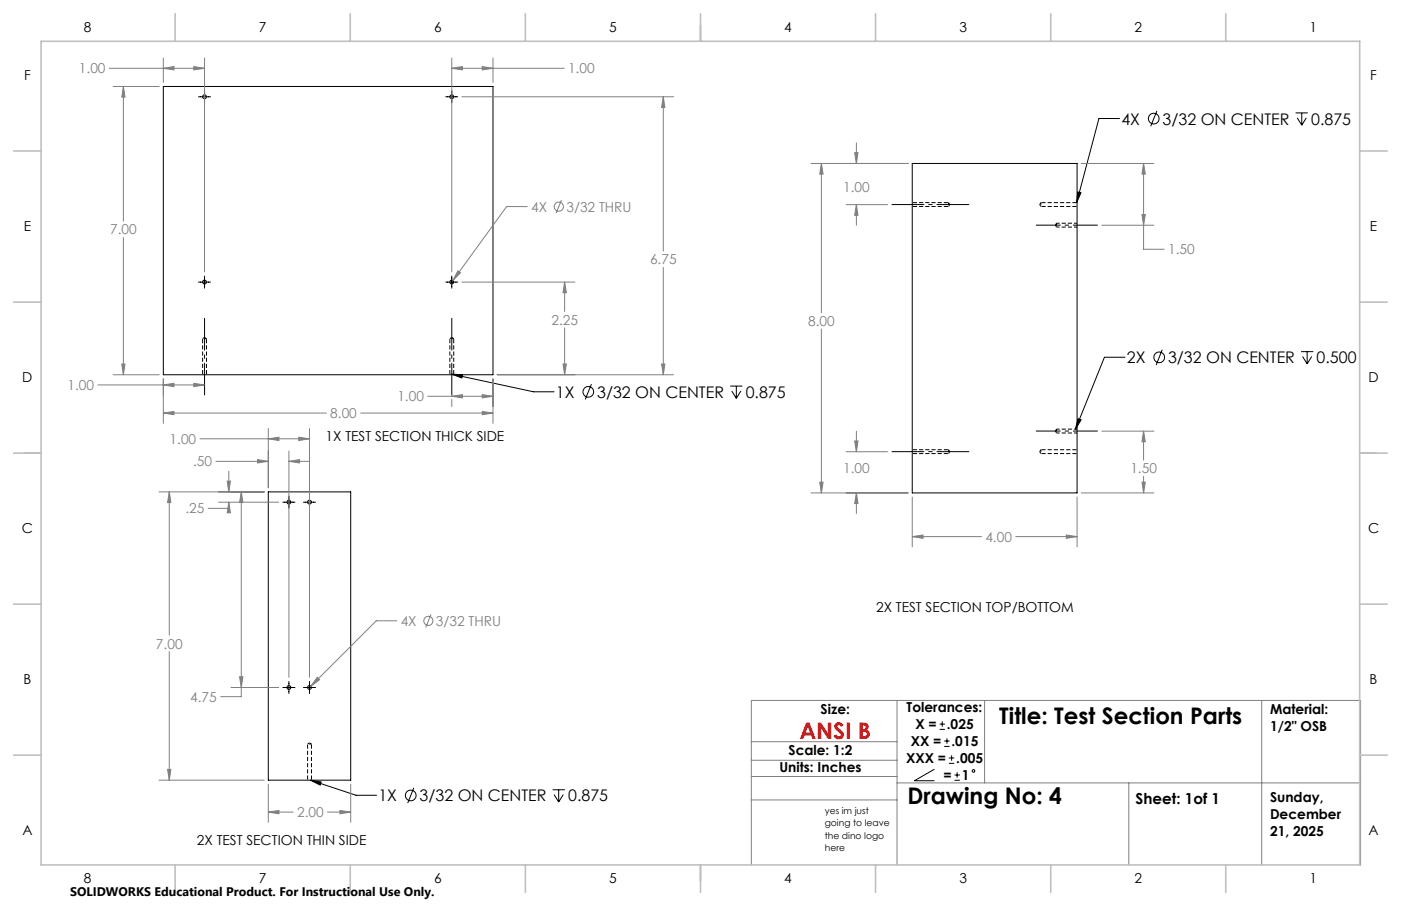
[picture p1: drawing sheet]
<svg xmlns="http://www.w3.org/2000/svg" width="432mm" height="279mm" viewBox="0 0 432 279" stroke-linecap="round" stroke-linejoin="round" font-family="sans-serif">
<path d="M292.4 62.5v1.2M320.8 62.5v1.2M325.6 68.8v1.2M63.6 104.4h-1.1M139.8 104.4h-1.1M292.4 138.7v1.2M320.8 138.7v1.2M325.6 132.3v1.2M96 229.5h-1.2" fill="none" stroke="#000" stroke-width=".31" stroke-dasharray="1.3 .6" stroke-dashoffset=".6" stroke-linecap="butt"/>
<g fill="none" stroke="#000" stroke-width=".31" stroke-dasharray="1.3 .6" stroke-dashoffset=".3" stroke-linecap="butt">
<path d="M292.4 63.7l.3-.6M292.7 63.1l-.3-.6M320.4 63.1l.4 .6M320.8 62.5l-.4 .6M325.3 69.4l.3 .6M325.6 70h6.4M325.6 68.8l-.3 .6M332 68.8h-6.4M63 104.1l-.5 .3M63.6 104.4l-.6-.3M139.2 104.1l-.5 .3M139.8 104.4l-.6-.3"/>
<path d="M292.4 139.9l.3-.6M292.7 139.3l-.3-.6M320.4 139.3l.4 .6M320.8 138.7l-.4 .6M325.3 132.9l.3 .6M325.6 133.5h6.4M325.6 132.3l-.3 .6M332 132.3h-6.4M95.4 229.1l-.6 .4M96 229.5l-.6-.4"/>
</g>
<g fill="none" stroke="#000" stroke-width=".31" stroke-dasharray="1.3 .6" stroke-dashoffset="-.2" stroke-linecap="butt">
<path d="M281.2 63.7h11.2M292.4 62.5h-11.2M320.8 63.7h11.2M332 62.5h-11.2M62.5 104.4v11.1M63.6 115.5v-11.1M138.7 104.4v11.1M139.8 115.5v-11.1M281.2 139.9h11.2M292.4 138.7h-11.2M320.8 139.9h11.2M332 138.7h-11.2"/>
<path d="M94.8 229.5v11.1M96 240.6v-11.1"/>
</g>
<g fill="none" stroke="#000" stroke-width=".31">
<path d="M50.3 26.7h101.6v88.9h-101.6zM61.2 29.8h3.7M63 28v3.7M137.4 29.8h3.7M139.2 28v3.7M345.1 36.5h-6.4l-6.9 26M356.6 34.2l-2 4.7M399.3 34.8h3.8M399.8 36.3l1.4 2.3M401.2 34.8v3.8M402.6 36.3l-1.4 2.3M281.2 50.4h50.8v101.6h-50.8z"/>
<path d="M332.2 59.2l1 .2-1.4 3.1zM61.2 87h3.7M63 85.1v3.8M137.4 87h3.7M139.2 85.1v3.8M139.2 115.4l3.4 .2-.3 1zM139.2 115.4l25.2 5.4h6.4M182.3 118.5l-1.9 4.7M225 119.1h3.8M226.9 119.1v3.7M346.7 110.2h-6.3l-8.9 22.2M358.2 107.8l-1.9 4.8"/>
<path d="M401 108.4h3.8M401.5 109.9l1.4 2.3M402.9 108.4v3.8M404.3 109.9l-1.4 2.3M225.5 120.6l1.4 2.2M228.4 120.6l-1.5 2.2M332.2 129.1l1 .4-1.7 2.9zM82.7 151.7h25.4v88.9h-25.4zM87.2 154.9h3.7M89 153v3.7M93.5 154.9h3.8M95.4 153v3.7"/>
<path d="M87.2 212h3.7M89 210.1v3.8M93.5 212h3.8M95.4 210.1v3.8M288 237.2l-6.2 3.6h6.2M289.6 224.9h1.6M289.6 223.3h1.6M290.4 222.5v1.6M291 230.2h1.7M291 228.5h1.7M291.9 227.7v1.6M292.5 235.4h1.6"/>
<path d="M292.5 233.8h1.6M293.3 232.9v1.7M294.2 239h1.6M295 238.2v1.6M95.7 240.6l3.3 .6-.3 .9zM95.7 240.6l14 4.7h6.4M127.5 243l-1.8 4.7M170.3 243.6h3.8M170.8 245l1.4 2.3M172.2 243.6v3.7M173.6 245l-1.4 2.3M294.2 240.6h1.6"/>
<circle cx="63" cy="29.8" r=".6"/>
<circle cx="139.2" cy="29.8" r=".6"/>
<circle cx="355.6" cy="36.6" r="1.66"/>
<circle cx="63" cy="87" r=".6"/>
<circle cx="139.2" cy="87" r=".6"/>
<circle cx="357.3" cy="110.2" r="1.65"/>
<circle cx="181.3" cy="120.8" r="1.65"/>
<circle cx="89" cy="154.9" r=".6"/>
<circle cx="95.4" cy="154.9" r=".6"/>
<circle cx="89" cy="212" r=".6"/>
<circle cx="95.4" cy="212" r=".6"/>
<circle cx="300" cy="237.8" r=".42"/>
<circle cx="126.6" cy="245.3" r="1.65"/>
</g>
<g fill="none" stroke="#808080" stroke-width=".31">
<path d="M50.3 17.9v7.5M63 17.9v66M139.2 17.9v66M151.9 17.9v7.5M33.7 21.1h29.3M34.9 26.7h14.2M38 26.7l.5 3.3h-1zM38 26.7v41.5M50.3 21.1l3.3-.6v1.1zM59.7 20.5l3.3 .6-3.3 .5zM139.2 21.1l3.3-.6v1.1zM139.2 21.1h34.7"/>
<path d="M142.3 29.8h65.3M148.6 20.5l3.3 .6-3.3 .5zM204.4 29.8l.5 3.3h-1zM204.4 29.8v47.6M250 50.4h29.9M253.2 50.4l.5 3.3h-1zM253.2 50.4v46M263.4 47.1h1l-.5 3.3zM263.9 44.1v6.3M333.2 50.4h22.4M352.5 50.4l.5 3.3h-1zM352.5 50.4v26.5h6.3"/>
<path d="M38 73.2v42.4M162.5 63.7h-6.4l-16.5 22.8M173 61.7l-1.6 4.1M260.8 63.1h12.7M263.9 63.1l.5 3.3h-1zM263.9 63.1v6.4M339.6 69.5h16M352 66.1h1l-.5 3.4zM141.1 83.5l.8 .6-2.3 2.4zM142.3 87h34.9M174 87l.6 3.3h-1.1zM174 87v9.1"/>
<path d="M204.4 82.4v33.2M30.2 118.7h32.8M34.9 115.6h14.2M37.5 112.3h1l-.5 3.3zM50.3 118.7l3.3-.5v1zM50.3 116.8v13.8M59.7 118.2l3.3 .5-3.3 .5zM151.9 116.8v13.8M153.2 115.6h54.4M173.5 112.3h1.1l-.6 3.3zM174 101.1v14.5M203.9 112.3h1l-.5 3.3z"/>
<path d="M253.2 101.5v50.5M50.3 127.4l3.3-.5v1zM50.3 127.4h50.3M61.6 135.3h33.8M82.7 135.3l3.3-.5v1.1zM82.7 132.2v18.2M89 139.1v69.8M92.1 134.8l3.3 .5-3.3 .6zM95.4 132.2v76.7M111.2 127.4h40.7M131.8 122.2h20.1M139.2 122.2l3.3-.5v1z"/>
<path d="M139.2 123.2v2.2M148.6 126.9l3.3 .5-3.3 .5zM148.6 121.7l3.3 .5-3.3 .5zM260.8 139.3h12.7M263.4 136h1l-.5 3.3zM263.9 133v6.3M339.6 133h16M352.5 133l.5 3.2h-1zM352.5 133v8.9M49 151.7h32.4M52.2 151.7l.5 3.3h-1.1zM52.2 151.7v44.2"/>
<path d="M66.5 142.3h16.2M67.3 154.9h18.6M70 148.4h1l-.5 3.3zM70.5 154.9l.5 3.3h-1zM70.5 154.9v1.9h-6.3M70.5 145.3v6.4M74.4 151.7l.5 3.3h-1.1zM74.4 151.7v63.1h-6.4M79.4 141.7l3.3 .6-3.3 .5zM89 142.3l3.3-.6v1.1zM89 142.3h6.4M250 152h29.9"/>
<path d="M252.7 148.7h1l-.5 3.3zM263.9 152l.5 3.3h-1zM263.9 152v6.4M281.2 153.3v15.4M332 153.3v15.4M333.2 152h22.4M352 148.7h1l-.5 3.3zM352.5 146.9v5.1M281.2 165.5l3.3-.5v1zM281.2 165.5h21.3M313.1 165.5h18.9M328.6 165l3.4 .5-3.4 .5z"/>
<path d="M122.3 191.5h-6.3l-20.2 20.1M132.8 189.4l-1.6 4.1M52.2 200.9v39.7M71.2 212h14.7M73.8 208.7h1.1l-.5 3.3zM97.8 208.9l.7 .7-2.7 2zM276.5 216v50.8M303.5 216v25.4M388.9 216v50.8M51.6 237.3h1.1l-.5 3.3zM231.6 234.5h44.9M231.6 239.5h44.9"/>
<path d="M231.6 228.7h44.9M49 240.6h32.4M82.7 250.4l3.3-.5v1.1zM82.7 241.9v11.7M82.7 250.4h7.7M100.9 250.4h7.2M104.8 249.9l3.3 .5-3.3 .6zM108.1 241.9v11.7M231.6 246.7h44.9M276.5 241.4h142.8M347.9 241.4v25.4M231.6 266.8v-50.8h187.7v50.8"/>
<circle cx="172.2" cy="63.7" r="1.41"/>
<circle cx="132" cy="191.5" r="1.41"/>
</g>
<path d="M274.8 63.1h23.9M63 98.1v23.8M139.2 121.9v-23.8M298.7 139.3h-23.9" fill="none" stroke="#000" stroke-width=".31" stroke-dasharray="15.2 1.3 1.3 1.3" stroke-dashoffset="5.2" stroke-linecap="butt"/>
<path d="M319.3 69.4h19M319.3 132.9h19" fill="none" stroke="#000" stroke-width=".31" stroke-dasharray="15.2 1.3 1.3 1.3" stroke-dashoffset="7.6" stroke-linecap="butt"/>
<g fill="none" stroke="#c0c0c0" stroke-width=".5">
<path d="M12.7 12.7h406.4v254h-406.4zM54 4.2v8.5M107.9 4.2v8.5M161.9 4.2v8.5M215.9 4.2v8.5M269.8 4.2v8.5M323.8 4.2v8.5M377.8 4.2v8.5M4.2 46.6h8.5M419.1 46.6h8.5M4.2 93.2h8.5M419.1 93.2h8.5"/>
<path d="M4.2 139.7h8.5M419.1 139.7h8.5M4.2 186.3h8.5M419.1 186.3h8.5M4.2 232.9h8.5M419.1 232.9h8.5M54 266.7v8.5M107.9 266.7v8.5M161.9 266.7v8.5M215.9 266.7v8.5M269.8 266.7v8.5M323.8 266.7v8.5"/>
<path d="M377.8 266.7v8.5"/>
</g>
<path d="M332.2 59.2l1 .2-1.4 3.1zM332.2 129.1l1 .4-1.7 2.9zM95.7 240.6l3.3 .6-.3 .9zM139.2 115.4l3.4 .2-.3 1z" fill="#000"/>
<path d="M328.6 165l3.4 .5-3.4 .5zM281.2 165.5l3.3-.5v1zM252.7 148.7h1l-.5 3.3zM253.2 50.4l.5 3.3h-1zM263.9 152l.5 3.3h-1zM263.4 136h1l-.5 3.3zM263.4 47.1h1l-.5 3.3zM263.9 63.1l.5 3.3h-1zM352 66.1h1l-.5 3.4zM352.5 50.4l.5 3.3h-1zM352 148.7h1l-.5 3.3zM352.5 133l.5 3.2h-1zM82.7 250.4l3.3-.5v1.1zM104.8 249.9l3.3 .5-3.3 .6zM51.6 237.3h1.1l-.5 3.3zM52.2 151.7l.5 3.3h-1.1zM89 142.3l3.3-.6v1.1zM79.4 141.7l3.3 .6-3.3 .5zM92.1 134.8l3.3 .5-3.3 .6zM82.7 135.3l3.3-.5v1.1zM70 148.4h1l-.5 3.3zM70.5 154.9l.5 3.3h-1zM74.4 151.7l.5 3.3h-1.1zM73.8 208.7h1.1l-.5 3.3zM97.8 208.9l-2 2.7 2.7-2zM37.5 112.3h1l-.5 3.3zM38 26.7l.5 3.3h-1zM50.3 127.4l3.3-.5v1zM148.6 126.9l3.3 .5-3.3 .5zM50.3 21.1l3.3-.6v1.1zM59.7 20.5l3.3 .6-3.3 .5zM139.2 21.1l3.3-.6v1.1zM148.6 20.5l3.3 .6-3.3 .5zM59.7 118.2l3.3 .5-3.3 .5zM50.3 118.7l3.3-.5v1zM139.2 122.2l3.3-.5v1zM148.6 121.7l3.3 .5-3.3 .5zM174 87l.6 3.3h-1.1zM173.5 112.3h1.1l-.6 3.3zM204.4 29.8l.5 3.3h-1zM203.9 112.3h1l-.5 3.3zM141.1 83.5l-1.5 3 2.3-2.4z" fill="#808080"/>
<text font-size="7.1" fill="#f00" x="246.4" y="227.8">ANSI B</text>
<g font-size="7.1">
<text x="308" y="223.4">Title: Test Section Parts</text>
<text x="279.7" y="248">Drawing No: 4</text>
</g>
<g font-size="4.9">
<text x="345.6" y="38.4">4X</text>
<text x="358.3" y="38.4">3/32 ON CENTER</text>
<text x="404.1" y="38.4">0.875</text>
<text x="347.3" y="112.1">2X</text>
<text x="360" y="112.1">3/32 ON CENTER</text>
<text x="405.8" y="112.1">0.500</text>
<text x="171.4" y="122.7">1X</text>
<text x="184.1" y="122.7">3/32 ON CENTER</text>
<text x="229.8" y="122.7">0.875</text>
<text x="116.6" y="247.2">1X</text>
<text x="129.3" y="247.2">3/32 ON CENTER</text>
<text x="175.1" y="247.2">0.875</text>
</g>
<text font-size="4.7" x="350" y="248.1">Sheet: 1of 1</text>
<g font-size="4.2">
<text x="25.8" y="9.9">8</text>
<text x="79.8" y="9.9">7</text>
<text x="133.8" y="9.9">6</text>
<text x="187.7" y="9.9">5</text>
<text x="241.7" y="9.9">4</text>
<text x="295.7" y="9.9">3</text>
<text x="349.7" y="9.9">2</text>
<text x="403.6" y="9.9">1</text>
<text x="7.4" y="24.7">F</text>
<text x="422.3" y="24.7">F</text>
<text x="7.3" y="71.3">E</text>
<text x="422.2" y="71.3">E</text>
<text x="6.9" y="117.8">D</text>
<text x="421.8" y="117.8">D</text>
<text x="100.4" y="136">1X TEST SECTION THICK SIDE</text>
<text x="6.7" y="164.4">C</text>
<text x="421.6" y="164.4">C</text>
<text x="270" y="188.8">2X TEST SECTION TOP/BOTTOM</text>
<text x="7.2" y="211">B</text>
<text x="422.1" y="211">B</text>
<text x="252.9" y="220.3">Size:</text>
<text x="279.4" y="219.7">Tolerances:</text>
<text x="391.4" y="220.3">Material:</text>
<text x="282.1" y="224.9">X =</text>
<text x="291.8" y="224.9">.025</text>
<text x="391.4" y="225.6">1/2&quot; OSB</text>
<text x="243" y="232.8">Scale: 1:2</text>
<text x="280.7" y="230.2">XX =</text>
<text x="293.3" y="230.2">.015</text>
<text x="240.2" y="238">Units: Inches</text>
<text x="279.3" y="235.4">XXX =</text>
<text x="294.7" y="235.4">.005</text>
<text x="290.8" y="240.6">=</text>
<text x="296.4" y="240.6">1</text>
<text x="391.4" y="247.5">Sunday,</text>
<text x="6.9" y="257.5">A</text>
<text x="391.4" y="252.7">December</text>
<text x="391.4" y="257.9">21, 2025</text>
<text x="421.8" y="257.5">A</text>
<text x="60.7" y="260.5">2X TEST SECTION THIN SIDE</text>
<text x="25.8" y="272.4">8</text>
<text x="79.8" y="272.4">7</text>
<text x="133.8" y="272.4">6</text>
<text x="187.7" y="272.4">5</text>
<text x="241.7" y="272.4">4</text>
<text x="295.7" y="272.4">3</text>
<text x="349.7" y="272.4">2</text>
<text x="403.6" y="272.4">1</text>
</g>
<g font-size="4.2" fill="#808080">
<text x="24.3" y="22.6">1.00</text>
<text x="175.1" y="22.6">1.00</text>
<text x="259.8" y="59.2">1.00</text>
<text x="163.7" y="65.3">4X</text>
<text x="174.6" y="65.3">3/32 THRU</text>
<text x="33.9" y="72.3">7.00</text>
<text x="200.3" y="81.5">6.75</text>
<text x="360" y="78.4">1.50</text>
<text x="169.9" y="100.2">2.25</text>
<text x="249.1" y="100.5">8.00</text>
<text x="20.8" y="120.3">1.00</text>
<text x="122.5" y="123.8">1.00</text>
<text x="101.8" y="129">8.00</text>
<text x="52.3" y="136.9">1.00</text>
<text x="59.5" y="143.8">.50</text>
<text x="259.8" y="146">1.00</text>
<text x="348.4" y="146">1.50</text>
<text x="57.1" y="158.4">.25</text>
<text x="303.7" y="167.1">4.00</text>
<text x="123.5" y="193">4X</text>
<text x="134.4" y="193">3/32 THRU</text>
<text x="48.1" y="200">7.00</text>
<text x="58.6" y="216.4">4.75</text>
<text x="91.6" y="252">2.00</text>
</g>
<text font-size="3.8" x="21.6" y="276.3">SOLIDWORKS Educational Product. For Instructional Use Only.</text>
<g font-size="2.8">
<text x="254.2" y="251">yes im just</text>
<text x="254.2" y="254.8">going to leave</text>
<text x="254.2" y="258.6">the dino logo</text>
<text x="254.2" y="262.4">here</text>
</g>
</svg>
